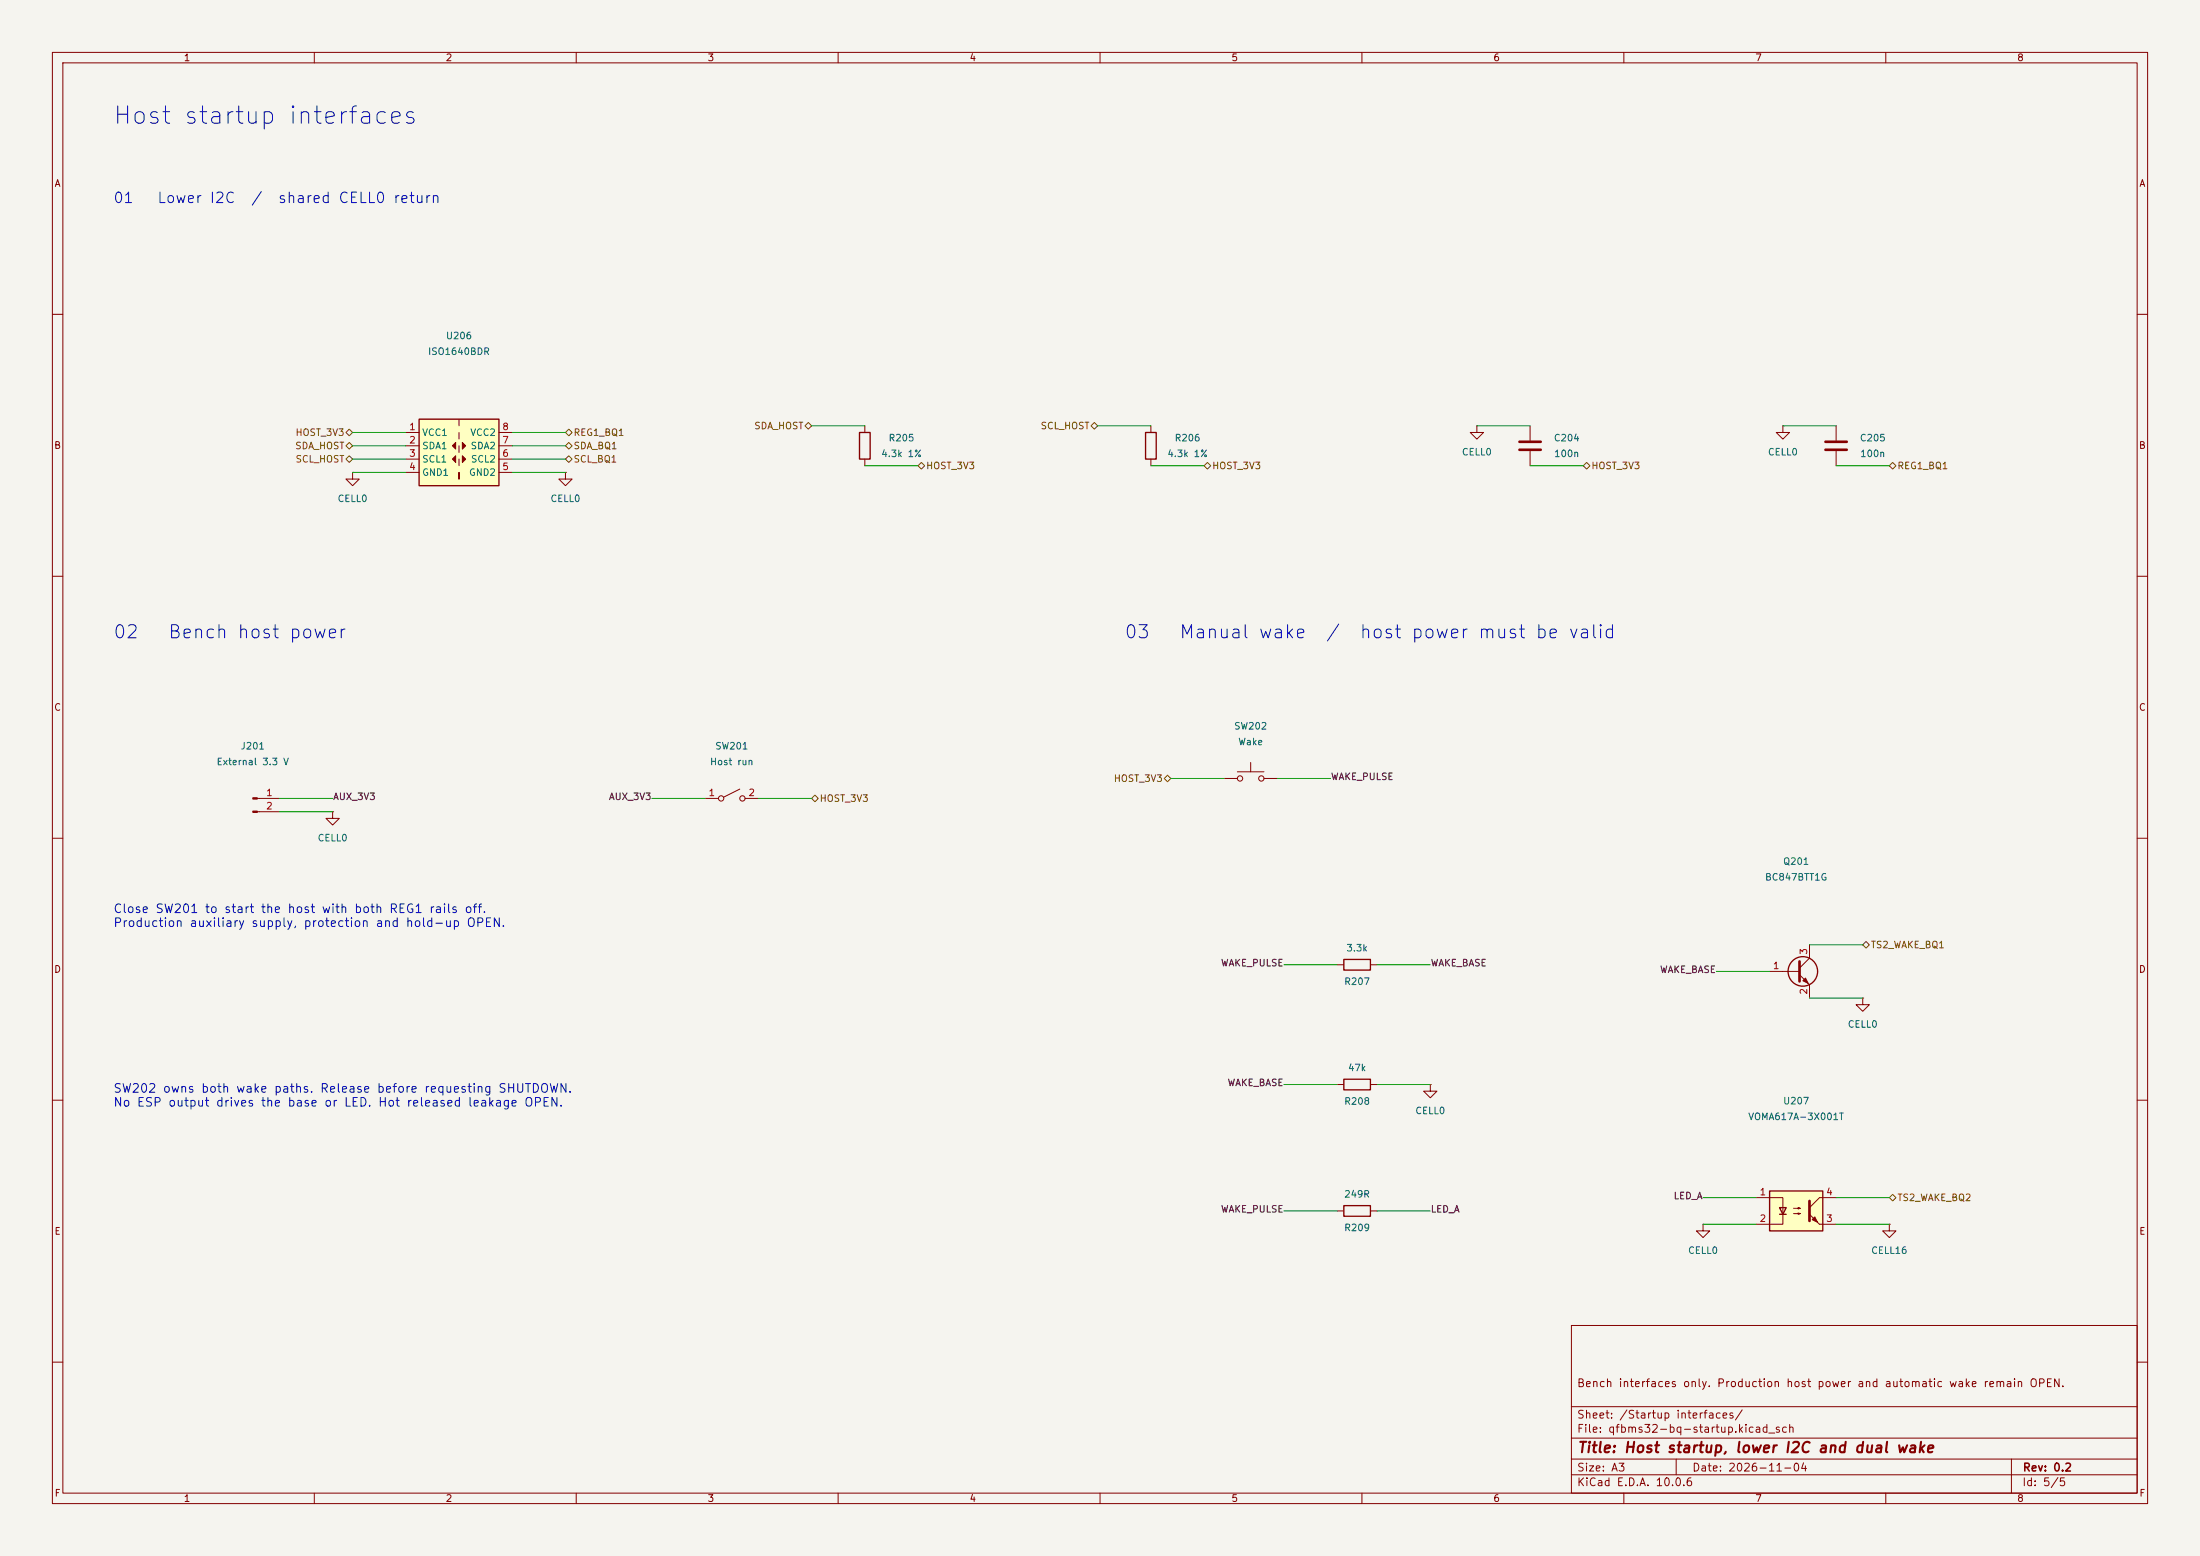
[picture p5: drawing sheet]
(kicad_sch
 (version 20260101)
 (generator "eeschema")
 (generator_version "10.0")
 (paper "A3")
 (title_block
  (title "Host startup, lower I2C and dual wake")
  (date "2026-11-04")
  (rev "0.2")
  (comment 1 "Bench interfaces only. Production host power and automatic wake remain OPEN."))
 (lib_symbols
  (symbol "qfbms:ISO1640_D8" (exclude_from_sim no) (in_bom yes) (on_board yes)
    (in_pos_files yes)
    (duplicate_pin_numbers_are_jumpers no)
    (property "Reference" "U" (at -6.35 6.35 0) (show_name no) (do_not_autoplace no) (effects (font (size 1.27 1.27))))
    (property "Value" "ISO1640" (at 3.81 6.35 0) (show_name no) (do_not_autoplace no) (effects (font (size 1.27 1.27))))
    (property "Footprint" "Package_SO:SOIC-8_3.9x4.9mm_P1.27mm" (at 0 -8.89 0) (show_name no) (do_not_autoplace no) (hide yes) (effects (font (size 1.27 1.27))))
    (property "Datasheet" "https://www.ti.com/lit/ds/symlink/iso1640.pdf" (at 0 1.27 0) (show_name no) (do_not_autoplace no) (hide yes) (effects (font (size 1.27 1.27))))
    (property "Description" "ISO1640 8-D pin map, bidirectional SDA and SCL, no enable pin. Orderable suffix is not selected." (at 0 0 0) (show_name no) (do_not_autoplace no) (hide yes) (effects (font (size 1.27 1.27))))
    (symbol "ISO1640_D8_0_1"
    (rectangle (start -7.62 5.08) (end 7.62 -7.62) (stroke (width 0.254) (type default)) (fill (type background)))
    (polyline (pts (xy -0.635 0.635) (xy -1.27 0) (xy -0.635 -0.635) (xy -0.635 0.635)) (stroke (width 0) (type default)) (fill (type outline)))
    (polyline (pts (xy 0 5.08) (xy 0 3.81)) (stroke (width 0) (type default)) (fill (type none)))
    (polyline (pts (xy 0 2.54) (xy 0 1.27)) (stroke (width 0) (type default)) (fill (type none)))
    (polyline (pts (xy 0 0) (xy 0 -1.27)) (stroke (width 0) (type default)) (fill (type none)))
    (polyline (pts (xy 0 -2.54) (xy 0 -3.81)) (stroke (width 0) (type default)) (fill (type none)))
    (rectangle (start 0 -5.08) (end 0 -6.35) (stroke (width 0) (type default)) (fill (type none)))
    (polyline (pts (xy 0.635 0.635) (xy 1.27 0) (xy 0.635 -0.635) (xy 0.635 0.635)) (stroke (width 0) (type default)) (fill (type outline)))
    (polyline (pts (xy 0.635 -1.905) (xy 1.27 -2.54) (xy 0.635 -3.175) (xy 0.635 -1.905)) (stroke (width 0) (type default)) (fill (type outline))))
    (symbol "ISO1640_D8_1_1"
    (polyline (pts (xy -0.635 -1.905) (xy -1.27 -2.54) (xy -0.635 -3.175) (xy -0.635 -1.905)) (stroke (width 0) (type default)) (fill (type outline)))
    (pin power_in line (at -10.16 2.54 0) (length 2.54) (name "VCC1" (effects (font (size 1.27 1.27)))) (number "1" (effects (font (size 1.27 1.27)))))
    (pin bidirectional line (at -10.16 0 0) (length 2.54) (name "SDA1" (effects (font (size 1.27 1.27)))) (number "2" (effects (font (size 1.27 1.27)))))
    (pin bidirectional line (at -10.16 -2.54 0) (length 2.54) (name "SCL1" (effects (font (size 1.27 1.27)))) (number "3" (effects (font (size 1.27 1.27)))))
    (pin power_in line (at -10.16 -5.08 0) (length 2.54) (name "GND1" (effects (font (size 1.27 1.27)))) (number "4" (effects (font (size 1.27 1.27)))))
    (pin power_in line (at 10.16 -5.08 180) (length 2.54) (name "GND2" (effects (font (size 1.27 1.27)))) (number "5" (effects (font (size 1.27 1.27)))))
    (pin bidirectional line (at 10.16 -2.54 180) (length 2.54) (name "SCL2" (effects (font (size 1.27 1.27)))) (number "6" (effects (font (size 1.27 1.27)))))
    (pin bidirectional line (at 10.16 0 180) (length 2.54) (name "SDA2" (effects (font (size 1.27 1.27)))) (number "7" (effects (font (size 1.27 1.27)))))
    (pin power_in line (at 10.16 2.54 180) (length 2.54) (name "VCC2" (effects (font (size 1.27 1.27)))) (number "8" (effects (font (size 1.27 1.27))))))
    (embedded_fonts no))
  (symbol "power:GND"
    (power global)
    (pin_numbers (hide yes))
    (pin_names
    (offset 0) (hide yes)) (exclude_from_sim no) (in_bom yes) (on_board yes)
    (in_pos_files yes)
    (duplicate_pin_numbers_are_jumpers no)
    (property "Reference" "#PWR" (at 0 -6.35 0) (show_name no) (do_not_autoplace no) (hide yes) (effects (font (size 1.27 1.27))))
    (property "Value" "GND" (at 0 -3.81 0) (show_name no) (do_not_autoplace no) (effects (font (size 1.27 1.27))))
    (property "Footprint" "" (at 0 0 0) (show_name no) (do_not_autoplace no) (hide yes) (effects (font (size 1.27 1.27))))
    (property "Datasheet" "" (at 0 0 0) (show_name no) (do_not_autoplace no) (hide yes) (effects (font (size 1.27 1.27))))
    (property "Description" "Power symbol creates a global label with name \"GND\" , ground" (at 0 0 0) (show_name no) (do_not_autoplace no) (hide yes) (effects (font (size 1.27 1.27))))
    (symbol "GND_0_1"
    (polyline (pts (xy 0 0) (xy 0 -1.27) (xy 1.27 -1.27) (xy 0 -2.54) (xy -1.27 -1.27) (xy 0 -1.27)) (stroke (width 0) (type default)) (fill (type none))))
    (symbol "GND_1_1"
    (pin power_in line (at 0 0 270) (length 0) (name "" (effects (font (size 1.27 1.27)))) (number "1" (effects (font (size 1.27 1.27))))))
    (embedded_fonts no))
  (symbol "Device:R"
    (pin_numbers (hide yes))
    (pin_names
    (offset 0)) (exclude_from_sim no) (in_bom yes) (on_board yes)
    (in_pos_files yes)
    (duplicate_pin_numbers_are_jumpers no)
    (property "Reference" "R" (at 2.032 0 90) (show_name no) (do_not_autoplace no) (effects (font (size 1.27 1.27))))
    (property "Value" "R" (at 0 0 90) (show_name no) (do_not_autoplace no) (effects (font (size 1.27 1.27))))
    (property "Footprint" "" (at -1.778 0 90) (show_name no) (do_not_autoplace no) (hide yes) (effects (font (size 1.27 1.27))))
    (property "Datasheet" "" (at 0 0 0) (show_name no) (do_not_autoplace no) (hide yes) (effects (font (size 1.27 1.27))))
    (property "Description" "Resistor" (at 0 0 0) (show_name no) (do_not_autoplace no) (hide yes) (effects (font (size 1.27 1.27))))
    (symbol "R_0_1"
    (rectangle (start -1.016 -2.54) (end 1.016 2.54) (stroke (width 0.254) (type default)) (fill (type none))))
    (symbol "R_1_1"
    (pin passive line (at 0 3.81 270) (length 1.27) (name "" (effects (font (size 1.27 1.27)))) (number "1" (effects (font (size 1.27 1.27)))))
    (pin passive line (at 0 -3.81 90) (length 1.27) (name "" (effects (font (size 1.27 1.27)))) (number "2" (effects (font (size 1.27 1.27))))))
    (embedded_fonts no))
  (symbol "Device:C"
    (pin_numbers (hide yes))
    (pin_names
    (offset 0.254)) (exclude_from_sim no) (in_bom yes) (on_board yes)
    (in_pos_files yes)
    (duplicate_pin_numbers_are_jumpers no)
    (property "Reference" "C" (at 0.635 2.54 0) (show_name no) (do_not_autoplace no) (effects (font (size 1.27 1.27)) (justify left)))
    (property "Value" "C" (at 0.635 -2.54 0) (show_name no) (do_not_autoplace no) (effects (font (size 1.27 1.27)) (justify left)))
    (property "Footprint" "" (at 0.9652 -3.81 0) (show_name no) (do_not_autoplace no) (hide yes) (effects (font (size 1.27 1.27))))
    (property "Datasheet" "" (at 0 0 0) (show_name no) (do_not_autoplace no) (hide yes) (effects (font (size 1.27 1.27))))
    (property "Description" "Unpolarized capacitor" (at 0 0 0) (show_name no) (do_not_autoplace no) (hide yes) (effects (font (size 1.27 1.27))))
    (symbol "C_0_1"
    (polyline (pts (xy -2.032 0.762) (xy 2.032 0.762)) (stroke (width 0.508) (type default)) (fill (type none)))
    (polyline (pts (xy -2.032 -0.762) (xy 2.032 -0.762)) (stroke (width 0.508) (type default)) (fill (type none))))
    (symbol "C_1_1"
    (pin passive line (at 0 3.81 270) (length 2.794) (name "" (effects (font (size 1.27 1.27)))) (number "1" (effects (font (size 1.27 1.27)))))
    (pin passive line (at 0 -3.81 90) (length 2.794) (name "" (effects (font (size 1.27 1.27)))) (number "2" (effects (font (size 1.27 1.27))))))
    (embedded_fonts no))
  (symbol "Connector:Conn_01x02_Pin"
    (pin_names
    (offset 1.016) (hide yes)) (exclude_from_sim no) (in_bom yes) (on_board yes)
    (in_pos_files yes)
    (duplicate_pin_numbers_are_jumpers no)
    (property "Reference" "J" (at 0 2.54 0) (show_name no) (do_not_autoplace no) (effects (font (size 1.27 1.27))))
    (property "Value" "Conn_01x02_Pin" (at 0 -5.08 0) (show_name no) (do_not_autoplace no) (effects (font (size 1.27 1.27))))
    (property "Footprint" "" (at 0 0 0) (show_name no) (do_not_autoplace no) (hide yes) (effects (font (size 1.27 1.27))))
    (property "Datasheet" "" (at 0 0 0) (show_name no) (do_not_autoplace no) (hide yes) (effects (font (size 1.27 1.27))))
    (property "Description" "Generic connector, single row, 01x02, script generated" (at 0 0 0) (show_name no) (do_not_autoplace no) (hide yes) (effects (font (size 1.27 1.27))))
    (property "ki_locked" "" (at 0 0 0) (show_name no) (do_not_autoplace no) (effects (font (size 1.27 1.27))))
    (symbol "Conn_01x02_Pin_1_1"
    (rectangle (start 0.8636 0.127) (end 0 -0.127) (stroke (width 0.1524) (type default)) (fill (type outline)))
    (rectangle (start 0.8636 -2.413) (end 0 -2.667) (stroke (width 0.1524) (type default)) (fill (type outline)))
    (polyline (pts (xy 1.27 0) (xy 0.8636 0)) (stroke (width 0.1524) (type default)) (fill (type none)))
    (polyline (pts (xy 1.27 -2.54) (xy 0.8636 -2.54)) (stroke (width 0.1524) (type default)) (fill (type none)))
    (pin passive line (at 5.08 0 180) (length 3.81) (name "Pin_1" (effects (font (size 1.27 1.27)))) (number "1" (effects (font (size 1.27 1.27)))))
    (pin passive line (at 5.08 -2.54 180) (length 3.81) (name "Pin_2" (effects (font (size 1.27 1.27)))) (number "2" (effects (font (size 1.27 1.27))))))
    (embedded_fonts no))
  (symbol "Switch:SW_SPST"
    (pin_names
    (offset 0) (hide yes)) (exclude_from_sim no) (in_bom yes) (on_board yes)
    (in_pos_files yes)
    (duplicate_pin_numbers_are_jumpers no)
    (property "Reference" "SW" (at 0 3.175 0) (show_name no) (do_not_autoplace no) (effects (font (size 1.27 1.27))))
    (property "Value" "SW_SPST" (at 0 -2.54 0) (show_name no) (do_not_autoplace no) (effects (font (size 1.27 1.27))))
    (property "Footprint" "" (at 0 0 0) (show_name no) (do_not_autoplace no) (hide yes) (effects (font (size 1.27 1.27))))
    (property "Datasheet" "" (at 0 0 0) (show_name no) (do_not_autoplace no) (hide yes) (effects (font (size 1.27 1.27))))
    (property "Description" "Single Pole Single Throw (SPST) switch" (at 0 0 0) (show_name no) (do_not_autoplace no) (hide yes) (effects (font (size 1.27 1.27))))
    (symbol "SW_SPST_0_0"
    (circle (center -2.032 0) (radius 0.508) (stroke (width 0) (type default)) (fill (type none)))
    (polyline (pts (xy -1.524 0.254) (xy 1.524 1.778)) (stroke (width 0) (type default)) (fill (type none)))
    (circle (center 2.032 0) (radius 0.508) (stroke (width 0) (type default)) (fill (type none))))
    (symbol "SW_SPST_1_1"
    (pin passive line (at -5.08 0 0) (length 2.54) (name "A" (effects (font (size 1.27 1.27)))) (number "1" (effects (font (size 1.27 1.27)))))
    (pin passive line (at 5.08 0 180) (length 2.54) (name "B" (effects (font (size 1.27 1.27)))) (number "2" (effects (font (size 1.27 1.27))))))
    (embedded_fonts no))
  (symbol "Switch:SW_Push"
    (pin_numbers (hide yes))
    (pin_names
    (offset 1.016) (hide yes)) (exclude_from_sim no) (in_bom yes) (on_board yes)
    (in_pos_files yes)
    (duplicate_pin_numbers_are_jumpers no)
    (property "Reference" "SW" (at 1.27 2.54 0) (show_name no) (do_not_autoplace no) (effects (font (size 1.27 1.27)) (justify left)))
    (property "Value" "SW_Push" (at 0 -1.524 0) (show_name no) (do_not_autoplace no) (effects (font (size 1.27 1.27))))
    (property "Footprint" "" (at 0 5.08 0) (show_name no) (do_not_autoplace no) (hide yes) (effects (font (size 1.27 1.27))))
    (property "Datasheet" "" (at 0 5.08 0) (show_name no) (do_not_autoplace no) (hide yes) (effects (font (size 1.27 1.27))))
    (property "Description" "Push button switch, generic, two pins" (at 0 0 0) (show_name no) (do_not_autoplace no) (hide yes) (effects (font (size 1.27 1.27))))
    (symbol "SW_Push_0_1"
    (circle (center -2.032 0) (radius 0.508) (stroke (width 0) (type default)) (fill (type none)))
    (polyline (pts (xy 0 1.27) (xy 0 3.048)) (stroke (width 0) (type default)) (fill (type none)))
    (circle (center 2.032 0) (radius 0.508) (stroke (width 0) (type default)) (fill (type none)))
    (polyline (pts (xy 2.54 1.27) (xy -2.54 1.27)) (stroke (width 0) (type default)) (fill (type none)))
    (pin passive line (at -5.08 0 0) (length 2.54) (name "1" (effects (font (size 1.27 1.27)))) (number "1" (effects (font (size 1.27 1.27)))))
    (pin passive line (at 5.08 0 180) (length 2.54) (name "2" (effects (font (size 1.27 1.27)))) (number "2" (effects (font (size 1.27 1.27))))))
    (embedded_fonts no))
  (symbol "Transistor_BJT:Q_NPN_BEC"
    (pin_names
    (offset 0) (hide yes)) (exclude_from_sim no) (in_bom yes) (on_board yes)
    (in_pos_files yes)
    (duplicate_pin_numbers_are_jumpers no)
    (property "Reference" "Q" (at 5.08 1.27 0) (show_name no) (do_not_autoplace no) (effects (font (size 1.27 1.27)) (justify left)))
    (property "Value" "Q_NPN_BEC" (at 5.08 -1.27 0) (show_name no) (do_not_autoplace no) (effects (font (size 1.27 1.27)) (justify left)))
    (property "Footprint" "" (at 5.08 2.54 0) (show_name no) (do_not_autoplace no) (hide yes) (effects (font (size 1.27 1.27))))
    (property "Datasheet" "" (at 0 0 0) (show_name no) (do_not_autoplace no) (hide yes) (effects (font (size 1.27 1.27))))
    (property "Description" "NPN transistor, base/emitter/collector" (at 0 0 0) (show_name no) (do_not_autoplace no) (hide yes) (effects (font (size 1.27 1.27))))
    (property "Sim.Device" "NPN" (at 0 0 0) (show_name no) (do_not_autoplace no) (hide yes) (effects (font (size 1.27 1.27))))
    (property "Sim.Pins" "1=B 2=E 3=C" (at 0 0 0) (show_name no) (do_not_autoplace no) (hide yes) (effects (font (size 1.27 1.27))))
    (symbol "Q_NPN_BEC_0_1"
    (polyline (pts (xy -2.54 0) (xy 0.635 0)) (stroke (width 0) (type default)) (fill (type none)))
    (polyline (pts (xy 0.635 1.905) (xy 0.635 -1.905)) (stroke (width 0.508) (type default)) (fill (type none)))
    (circle (center 1.27 0) (radius 2.8194) (stroke (width 0.254) (type default)) (fill (type none))))
    (symbol "Q_NPN_BEC_1_1"
    (polyline (pts (xy 0.635 0.635) (xy 2.54 2.54)) (stroke (width 0) (type default)) (fill (type none)))
    (polyline (pts (xy 0.635 -0.635) (xy 2.54 -2.54)) (stroke (width 0) (type default)) (fill (type none)))
    (polyline (pts (xy 1.27 -1.778) (xy 1.778 -1.27) (xy 2.286 -2.286) (xy 1.27 -1.778)) (stroke (width 0) (type default)) (fill (type outline)))
    (pin input line (at -5.08 0 0) (length 2.54) (name "B" (effects (font (size 1.27 1.27)))) (number "1" (effects (font (size 1.27 1.27)))))
    (pin passive line (at 2.54 -5.08 90) (length 2.54) (name "E" (effects (font (size 1.27 1.27)))) (number "2" (effects (font (size 1.27 1.27)))))
    (pin passive line (at 2.54 5.08 270) (length 2.54) (name "C" (effects (font (size 1.27 1.27)))) (number "3" (effects (font (size 1.27 1.27))))))
    (embedded_fonts no))
  (symbol "Isolator:PC817"
    (pin_names
    (offset 1.016)) (exclude_from_sim no) (in_bom yes) (on_board yes)
    (in_pos_files yes)
    (duplicate_pin_numbers_are_jumpers no)
    (property "Reference" "U" (at -5.08 5.08 0) (show_name no) (do_not_autoplace no) (effects (font (size 1.27 1.27)) (justify left)))
    (property "Value" "PC817" (at 0 5.08 0) (show_name no) (do_not_autoplace no) (effects (font (size 1.27 1.27)) (justify left)))
    (property "Footprint" "Package_DIP:DIP-4_W7.62mm" (at -5.08 -5.08 0) (show_name no) (do_not_autoplace no) (hide yes) (effects (font (size 1.27 1.27)
    (italic yes)) (justify left)))
    (property "Datasheet" "http://www.soselectronic.cz/a_info/resource/d/pc817.pdf" (at 0 0 0) (show_name no) (do_not_autoplace no) (hide yes) (effects (font (size 1.27 1.27)) (justify left)))
    (property "Description" "DC Optocoupler, Vce 35V, CTR 50-300%, DIP-4" (at 0 0 0) (show_name no) (do_not_autoplace no) (hide yes) (effects (font (size 1.27 1.27))))
    (symbol "PC817_0_1"
    (rectangle (start -5.08 3.81) (end 5.08 -3.81) (stroke (width 0.254) (type default)) (fill (type background)))
    (polyline (pts (xy -5.08 2.54) (xy -2.54 2.54) (xy -2.54 -0.635)) (stroke (width 0) (type default)) (fill (type none)))
    (polyline (pts (xy -3.175 -0.635) (xy -1.905 -0.635)) (stroke (width 0.254) (type default)) (fill (type none)))
    (polyline (pts (xy -2.54 -0.635) (xy -2.54 -2.54) (xy -5.08 -2.54)) (stroke (width 0) (type default)) (fill (type none)))
    (polyline (pts (xy -2.54 -0.635) (xy -3.175 0.635) (xy -1.905 0.635) (xy -2.54 -0.635)) (stroke (width 0.254) (type default)) (fill (type none)))
    (polyline (pts (xy -0.508 0.508) (xy 0.762 0.508) (xy 0.381 0.381) (xy 0.381 0.635) (xy 0.762 0.508)) (stroke (width 0) (type default)) (fill (type none)))
    (polyline (pts (xy -0.508 -0.508) (xy 0.762 -0.508) (xy 0.381 -0.635) (xy 0.381 -0.381) (xy 0.762 -0.508)) (stroke (width 0) (type default)) (fill (type none)))
    (polyline (pts (xy 2.54 1.905) (xy 2.54 -1.905)) (stroke (width 0.508) (type default)) (fill (type none)))
    (polyline (pts (xy 2.54 0.635) (xy 4.445 2.54)) (stroke (width 0) (type default)) (fill (type none)))
    (polyline (pts (xy 3.048 -1.651) (xy 3.556 -1.143) (xy 4.064 -2.159) (xy 3.048 -1.651)) (stroke (width 0) (type default)) (fill (type outline)))
    (polyline (pts (xy 4.445 2.54) (xy 5.08 2.54)) (stroke (width 0) (type default)) (fill (type none)))
    (polyline (pts (xy 4.445 -2.54) (xy 2.54 -0.635)) (stroke (width 0) (type default)) (fill (type outline)))
    (polyline (pts (xy 4.445 -2.54) (xy 5.08 -2.54)) (stroke (width 0) (type default)) (fill (type none))))
    (symbol "PC817_1_1"
    (pin passive line (at -7.62 2.54 0) (length 2.54) (name "" (effects (font (size 1.27 1.27)))) (number "1" (effects (font (size 1.27 1.27)))))
    (pin passive line (at -7.62 -2.54 0) (length 2.54) (name "" (effects (font (size 1.27 1.27)))) (number "2" (effects (font (size 1.27 1.27)))))
    (pin passive line (at 7.62 -2.54 180) (length 2.54) (name "" (effects (font (size 1.27 1.27)))) (number "3" (effects (font (size 1.27 1.27)))))
    (pin passive line (at 7.62 2.54 180) (length 2.54) (name "" (effects (font (size 1.27 1.27)))) (number "4" (effects (font (size 1.27 1.27))))))
    (embedded_fonts no)))
 (wire
  (pts (xy 77.47 82.55) (xy 67.31 82.55))
  (stroke (width 0) (type default)))
 (wire
  (pts (xy 77.47 85.09) (xy 67.31 85.09))
  (stroke (width 0) (type default)))
 (wire
  (pts (xy 77.47 87.63) (xy 67.31 87.63))
  (stroke (width 0) (type default)))
 (wire
  (pts (xy 77.47 90.17) (xy 67.31 90.17))
  (stroke (width 0) (type default)))
 (wire
  (pts (xy 97.79 90.17) (xy 107.95 90.17))
  (stroke (width 0) (type default)))
 (wire
  (pts (xy 97.79 87.63) (xy 107.95 87.63))
  (stroke (width 0) (type default)))
 (wire
  (pts (xy 97.79 85.09) (xy 107.95 85.09))
  (stroke (width 0) (type default)))
 (wire
  (pts (xy 97.79 82.55) (xy 107.95 82.55))
  (stroke (width 0) (type default)))
 (wire
  (pts (xy 165.1 81.28) (xy 154.94 81.28))
  (stroke (width 0) (type default)))
 (wire
  (pts (xy 165.1 88.9) (xy 175.26 88.9))
  (stroke (width 0) (type default)))
 (wire
  (pts (xy 219.71 81.28) (xy 209.55 81.28))
  (stroke (width 0) (type default)))
 (wire
  (pts (xy 219.71 88.9) (xy 229.87 88.9))
  (stroke (width 0) (type default)))
 (wire
  (pts (xy 292.1 81.28) (xy 281.94 81.28))
  (stroke (width 0) (type default)))
 (wire
  (pts (xy 292.1 88.9) (xy 302.26 88.9))
  (stroke (width 0) (type default)))
 (wire
  (pts (xy 350.52 81.28) (xy 340.36 81.28))
  (stroke (width 0) (type default)))
 (wire
  (pts (xy 350.52 88.9) (xy 360.68 88.9))
  (stroke (width 0) (type default)))
 (wire
  (pts (xy 53.34 152.4) (xy 63.5 152.4))
  (stroke (width 0) (type default)))
 (wire
  (pts (xy 53.34 154.94) (xy 63.5 154.94))
  (stroke (width 0) (type default)))
 (wire
  (pts (xy 134.62 152.4) (xy 124.46 152.4))
  (stroke (width 0) (type default)))
 (wire
  (pts (xy 144.78 152.4) (xy 154.94 152.4))
  (stroke (width 0) (type default)))
 (wire
  (pts (xy 233.68 148.59) (xy 223.52 148.59))
  (stroke (width 0) (type default)))
 (wire
  (pts (xy 243.84 148.59) (xy 254.0 148.59))
  (stroke (width 0) (type default)))
 (wire
  (pts (xy 255.27 184.15) (xy 245.11 184.15))
  (stroke (width 0) (type default)))
 (wire
  (pts (xy 262.89 184.15) (xy 273.05 184.15))
  (stroke (width 0) (type default)))
 (wire
  (pts (xy 255.27 207.01) (xy 245.11 207.01))
  (stroke (width 0) (type default)))
 (wire
  (pts (xy 262.89 207.01) (xy 273.05 207.01))
  (stroke (width 0) (type default)))
 (wire
  (pts (xy 337.82 185.42) (xy 327.66 185.42))
  (stroke (width 0) (type default)))
 (wire
  (pts (xy 345.44 190.5) (xy 355.6 190.5))
  (stroke (width 0) (type default)))
 (wire
  (pts (xy 345.44 180.34) (xy 355.6 180.34))
  (stroke (width 0) (type default)))
 (wire
  (pts (xy 255.27 231.14) (xy 245.11 231.14))
  (stroke (width 0) (type default)))
 (wire
  (pts (xy 262.89 231.14) (xy 273.05 231.14))
  (stroke (width 0) (type default)))
 (wire
  (pts (xy 335.28 228.6) (xy 325.12 228.6))
  (stroke (width 0) (type default)))
 (wire
  (pts (xy 335.28 233.68) (xy 325.12 233.68))
  (stroke (width 0) (type default)))
 (wire
  (pts (xy 350.52 233.68) (xy 360.68 233.68))
  (stroke (width 0) (type default)))
 (wire
  (pts (xy 350.52 228.6) (xy 360.68 228.6))
  (stroke (width 0) (type default)))
 (text "Host startup interfaces"
  (at 21.59 20.32 0)
  (effects (font (size 3.3 3.3)) (justify left top)))
 (text "01   Lower I2C  /  shared CELL0 return"
  (at 21.59 36.83 0)
  (effects (font (size 2 2)) (justify left top)))
 (symbol
  (lib_id "qfbms:ISO1640_D8")
  (at 87.63 85.09 0)
  (unit 1)
  (body_style 1)
  (exclude_from_sim no)
  (in_bom yes)
  (on_board yes)
  (in_pos_files yes)
  (dnp no)
  (property "Reference" "U206" (at 87.63 64.09 0) (effects (font (size 1.27 1.27))))
  (property "Value" "ISO1640BDR" (at 87.63 67.09 0) (effects (font (size 1.27 1.27))))
  (property "Footprint" "Package_SO:SOIC-8_3.9x4.9mm_P1.27mm" (at 87.63 85.09 0) (hide yes) (effects (font (size 1.27 1.27))))
  (property "Datasheet" "~" (at 87.63 85.09 0) (hide yes) (effects (font (size 1.27 1.27)))) (pin "1")
  (pin "2")
  (pin "3")
  (pin "4")
  (pin "5")
  (pin "6")
  (pin "7")
  (pin "8"))
 (hierarchical_label "HOST_3V3"
  (shape bidirectional)
  (at 67.31 82.55 180)
  (effects (font (size 1.27 1.27)) (justify right)))
 (hierarchical_label "SDA_HOST"
  (shape bidirectional)
  (at 67.31 85.09 180)
  (effects (font (size 1.27 1.27)) (justify right)))
 (hierarchical_label "SCL_HOST"
  (shape bidirectional)
  (at 67.31 87.63 180)
  (effects (font (size 1.27 1.27)) (justify right)))
 (symbol
  (lib_id "power:GND")
  (at 67.31 90.17 0)
  (unit 1)
  (body_style 1)
  (exclude_from_sim no)
  (in_bom no)
  (on_board no)
  (in_pos_files no)
  (dnp no)
  (property "Reference" "#PWR0601" (at 71.31 91.67 0) (effects (font (size 1.27 1.27)) (hide yes)))
  (property "Value" "CELL0" (at 67.31 95.17 0) (effects (font (size 1.27 1.27))))
  (property "Footprint" "" (at 67.31 90.17 0) (hide yes) (effects (font (size 1.27 1.27))))
  (property "Datasheet" "~" (at 67.31 90.17 0) (hide yes) (effects (font (size 1.27 1.27)))) (pin "1"))
 (symbol
  (lib_id "power:GND")
  (at 107.95 90.17 0)
  (unit 1)
  (body_style 1)
  (exclude_from_sim no)
  (in_bom no)
  (on_board no)
  (in_pos_files no)
  (dnp no)
  (property "Reference" "#PWR0602" (at 111.95 91.67 0) (effects (font (size 1.27 1.27)) (hide yes)))
  (property "Value" "CELL0" (at 107.95 95.17 0) (effects (font (size 1.27 1.27))))
  (property "Footprint" "" (at 107.95 90.17 0) (hide yes) (effects (font (size 1.27 1.27))))
  (property "Datasheet" "~" (at 107.95 90.17 0) (hide yes) (effects (font (size 1.27 1.27)))) (pin "1"))
 (hierarchical_label "SCL_BQ1"
  (shape bidirectional)
  (at 107.95 87.63 0)
  (effects (font (size 1.27 1.27)) (justify left)))
 (hierarchical_label "SDA_BQ1"
  (shape bidirectional)
  (at 107.95 85.09 0)
  (effects (font (size 1.27 1.27)) (justify left)))
 (hierarchical_label "REG1_BQ1"
  (shape bidirectional)
  (at 107.95 82.55 0)
  (effects (font (size 1.27 1.27)) (justify left)))
 (symbol
  (lib_id "Device:R")
  (at 165.1 85.09 0)
  (unit 1)
  (body_style 1)
  (exclude_from_sim no)
  (in_bom yes)
  (on_board yes)
  (in_pos_files yes)
  (dnp no)
  (property "Reference" "R205" (at 172.1 83.59 0) (effects (font (size 1.27 1.27))))
  (property "Value" "4.3k 1%" (at 172.1 86.59 0) (effects (font (size 1.27 1.27))))
  (property "Footprint" "Resistor_SMD:R_0603_1608Metric" (at 165.1 85.09 0) (hide yes) (effects (font (size 1.27 1.27))))
  (property "Datasheet" "~" (at 165.1 85.09 0) (hide yes) (effects (font (size 1.27 1.27)))) (pin "1")
  (pin "2"))
 (hierarchical_label "SDA_HOST"
  (shape bidirectional)
  (at 154.94 81.28 180)
  (effects (font (size 1.27 1.27)) (justify right)))
 (hierarchical_label "HOST_3V3"
  (shape bidirectional)
  (at 175.26 88.9 0)
  (effects (font (size 1.27 1.27)) (justify left)))
 (symbol
  (lib_id "Device:R")
  (at 219.71 85.09 0)
  (unit 1)
  (body_style 1)
  (exclude_from_sim no)
  (in_bom yes)
  (on_board yes)
  (in_pos_files yes)
  (dnp no)
  (property "Reference" "R206" (at 226.71 83.59 0) (effects (font (size 1.27 1.27))))
  (property "Value" "4.3k 1%" (at 226.71 86.59 0) (effects (font (size 1.27 1.27))))
  (property "Footprint" "Resistor_SMD:R_0603_1608Metric" (at 219.71 85.09 0) (hide yes) (effects (font (size 1.27 1.27))))
  (property "Datasheet" "~" (at 219.71 85.09 0) (hide yes) (effects (font (size 1.27 1.27)))) (pin "1")
  (pin "2"))
 (hierarchical_label "SCL_HOST"
  (shape bidirectional)
  (at 209.55 81.28 180)
  (effects (font (size 1.27 1.27)) (justify right)))
 (hierarchical_label "HOST_3V3"
  (shape bidirectional)
  (at 229.87 88.9 0)
  (effects (font (size 1.27 1.27)) (justify left)))
 (symbol
  (lib_id "Device:C")
  (at 292.1 85.09 0)
  (unit 1)
  (body_style 1)
  (exclude_from_sim no)
  (in_bom yes)
  (on_board yes)
  (in_pos_files yes)
  (dnp no)
  (property "Reference" "C204" (at 299.1 83.59 0) (effects (font (size 1.27 1.27))))
  (property "Value" "100n" (at 299.1 86.59 0) (effects (font (size 1.27 1.27))))
  (property "Footprint" "Capacitor_SMD:C_0603_1608Metric" (at 292.1 85.09 0) (hide yes) (effects (font (size 1.27 1.27))))
  (property "Datasheet" "~" (at 292.1 85.09 0) (hide yes) (effects (font (size 1.27 1.27)))) (pin "1")
  (pin "2"))
 (symbol
  (lib_id "power:GND")
  (at 281.94 81.28 0)
  (unit 1)
  (body_style 1)
  (exclude_from_sim no)
  (in_bom no)
  (on_board no)
  (in_pos_files no)
  (dnp no)
  (property "Reference" "#PWR0603" (at 285.94 82.78 0) (effects (font (size 1.27 1.27)) (hide yes)))
  (property "Value" "CELL0" (at 281.94 86.28 0) (effects (font (size 1.27 1.27))))
  (property "Footprint" "" (at 281.94 81.28 0) (hide yes) (effects (font (size 1.27 1.27))))
  (property "Datasheet" "~" (at 281.94 81.28 0) (hide yes) (effects (font (size 1.27 1.27)))) (pin "1"))
 (hierarchical_label "HOST_3V3"
  (shape bidirectional)
  (at 302.26 88.9 0)
  (effects (font (size 1.27 1.27)) (justify left)))
 (symbol
  (lib_id "Device:C")
  (at 350.52 85.09 0)
  (unit 1)
  (body_style 1)
  (exclude_from_sim no)
  (in_bom yes)
  (on_board yes)
  (in_pos_files yes)
  (dnp no)
  (property "Reference" "C205" (at 357.52 83.59 0) (effects (font (size 1.27 1.27))))
  (property "Value" "100n" (at 357.52 86.59 0) (effects (font (size 1.27 1.27))))
  (property "Footprint" "Capacitor_SMD:C_0603_1608Metric" (at 350.52 85.09 0) (hide yes) (effects (font (size 1.27 1.27))))
  (property "Datasheet" "~" (at 350.52 85.09 0) (hide yes) (effects (font (size 1.27 1.27)))) (pin "1")
  (pin "2"))
 (symbol
  (lib_id "power:GND")
  (at 340.36 81.28 0)
  (unit 1)
  (body_style 1)
  (exclude_from_sim no)
  (in_bom no)
  (on_board no)
  (in_pos_files no)
  (dnp no)
  (property "Reference" "#PWR0604" (at 344.36 82.78 0) (effects (font (size 1.27 1.27)) (hide yes)))
  (property "Value" "CELL0" (at 340.36 86.28 0) (effects (font (size 1.27 1.27))))
  (property "Footprint" "" (at 340.36 81.28 0) (hide yes) (effects (font (size 1.27 1.27))))
  (property "Datasheet" "~" (at 340.36 81.28 0) (hide yes) (effects (font (size 1.27 1.27)))) (pin "1"))
 (hierarchical_label "REG1_BQ1"
  (shape bidirectional)
  (at 360.68 88.9 0)
  (effects (font (size 1.27 1.27)) (justify left)))
 (text "02   Bench host power"
  (at 21.59 119.38 0)
  (effects (font (size 2.5 2.5)) (justify left top)))
 (symbol
  (lib_id "Connector:Conn_01x02_Pin")
  (at 48.26 152.4 0)
  (unit 1)
  (body_style 1)
  (exclude_from_sim no)
  (in_bom yes)
  (on_board yes)
  (in_pos_files yes)
  (dnp no)
  (property "Reference" "J201" (at 48.26 142.4 0) (effects (font (size 1.27 1.27))))
  (property "Value" "External 3.3 V" (at 48.26 145.4 0) (effects (font (size 1.27 1.27))))
  (property "Footprint" "" (at 48.26 152.4 0) (hide yes) (effects (font (size 1.27 1.27))))
  (property "Datasheet" "~" (at 48.26 152.4 0) (hide yes) (effects (font (size 1.27 1.27)))) (pin "1")
  (pin "2"))
 (label "AUX_3V3"
  (at 63.5 152.4 0)
  (fields_autoplaced yes)
  (effects (font (size 1.27 1.27)) (justify left)))
 (symbol
  (lib_id "power:GND")
  (at 63.5 154.94 0)
  (unit 1)
  (body_style 1)
  (exclude_from_sim no)
  (in_bom no)
  (on_board no)
  (in_pos_files no)
  (dnp no)
  (property "Reference" "#PWR0605" (at 67.5 156.44 0) (effects (font (size 1.27 1.27)) (hide yes)))
  (property "Value" "CELL0" (at 63.5 159.94 0) (effects (font (size 1.27 1.27))))
  (property "Footprint" "" (at 63.5 154.94 0) (hide yes) (effects (font (size 1.27 1.27))))
  (property "Datasheet" "~" (at 63.5 154.94 0) (hide yes) (effects (font (size 1.27 1.27)))) (pin "1"))
 (symbol
  (lib_id "Switch:SW_SPST")
  (at 139.7 152.4 0)
  (unit 1)
  (body_style 1)
  (exclude_from_sim no)
  (in_bom yes)
  (on_board yes)
  (in_pos_files yes)
  (dnp no)
  (property "Reference" "SW201" (at 139.7 142.4 0) (effects (font (size 1.27 1.27))))
  (property "Value" "Host run" (at 139.7 145.4 0) (effects (font (size 1.27 1.27))))
  (property "Footprint" "" (at 139.7 152.4 0) (hide yes) (effects (font (size 1.27 1.27))))
  (property "Datasheet" "~" (at 139.7 152.4 0) (hide yes) (effects (font (size 1.27 1.27)))) (pin "1")
  (pin "2"))
 (label "AUX_3V3"
  (at 124.46 152.4 180)
  (fields_autoplaced yes)
  (effects (font (size 1.27 1.27)) (justify right)))
 (hierarchical_label "HOST_3V3"
  (shape bidirectional)
  (at 154.94 152.4 0)
  (effects (font (size 1.27 1.27)) (justify left)))
 (text "Close SW201 to start the host with both REG1 rails off.\nProduction auxiliary supply, protection and hold-up OPEN."
  (at 21.59 172.72 0)
  (effects (font (size 1.65 1.65)) (justify left top)))
 (text "03   Manual wake  /  host power must be valid"
  (at 214.63 119.38 0)
  (effects (font (size 2.5 2.5)) (justify left top)))
 (symbol
  (lib_id "Switch:SW_Push")
  (at 238.76 148.59 0)
  (unit 1)
  (body_style 1)
  (exclude_from_sim no)
  (in_bom yes)
  (on_board yes)
  (in_pos_files yes)
  (dnp no)
  (property "Reference" "SW202" (at 238.76 138.59 0) (effects (font (size 1.27 1.27))))
  (property "Value" "Wake" (at 238.76 141.59 0) (effects (font (size 1.27 1.27))))
  (property "Footprint" "" (at 238.76 148.59 0) (hide yes) (effects (font (size 1.27 1.27))))
  (property "Datasheet" "~" (at 238.76 148.59 0) (hide yes) (effects (font (size 1.27 1.27)))) (pin "1")
  (pin "2"))
 (hierarchical_label "HOST_3V3"
  (shape bidirectional)
  (at 223.52 148.59 180)
  (effects (font (size 1.27 1.27)) (justify right)))
 (label "WAKE_PULSE"
  (at 254.0 148.59 0)
  (fields_autoplaced yes)
  (effects (font (size 1.27 1.27)) (justify left)))
 (symbol
  (lib_id "Device:R")
  (at 259.08 184.15 90)
  (unit 1)
  (body_style 1)
  (exclude_from_sim no)
  (in_bom yes)
  (on_board yes)
  (in_pos_files yes)
  (dnp no)
  (property "Reference" "R207" (at 259.08 187.35 90) (effects (font (size 1.27 1.27))))
  (property "Value" "3.3k" (at 259.08 180.95000000000002 90) (effects (font (size 1.27 1.27))))
  (property "Footprint" "Resistor_SMD:R_0603_1608Metric" (at 259.08 184.15 0) (hide yes) (effects (font (size 1.27 1.27))))
  (property "Datasheet" "~" (at 259.08 184.15 0) (hide yes) (effects (font (size 1.27 1.27)))) (pin "1")
  (pin "2"))
 (label "WAKE_PULSE"
  (at 245.11 184.15 180)
  (fields_autoplaced yes)
  (effects (font (size 1.27 1.27)) (justify right)))
 (label "WAKE_BASE"
  (at 273.05 184.15 0)
  (fields_autoplaced yes)
  (effects (font (size 1.27 1.27)) (justify left)))
 (symbol
  (lib_id "Device:R")
  (at 259.08 207.01 90)
  (unit 1)
  (body_style 1)
  (exclude_from_sim no)
  (in_bom yes)
  (on_board yes)
  (in_pos_files yes)
  (dnp no)
  (property "Reference" "R208" (at 259.08 210.20999999999998 90) (effects (font (size 1.27 1.27))))
  (property "Value" "47k" (at 259.08 203.81 90) (effects (font (size 1.27 1.27))))
  (property "Footprint" "Resistor_SMD:R_0603_1608Metric" (at 259.08 207.01 0) (hide yes) (effects (font (size 1.27 1.27))))
  (property "Datasheet" "~" (at 259.08 207.01 0) (hide yes) (effects (font (size 1.27 1.27)))) (pin "1")
  (pin "2"))
 (label "WAKE_BASE"
  (at 245.11 207.01 180)
  (fields_autoplaced yes)
  (effects (font (size 1.27 1.27)) (justify right)))
 (symbol
  (lib_id "power:GND")
  (at 273.05 207.01 0)
  (unit 1)
  (body_style 1)
  (exclude_from_sim no)
  (in_bom no)
  (on_board no)
  (in_pos_files no)
  (dnp no)
  (property "Reference" "#PWR0606" (at 277.05 208.51 0) (effects (font (size 1.27 1.27)) (hide yes)))
  (property "Value" "CELL0" (at 273.05 212.01 0) (effects (font (size 1.27 1.27))))
  (property "Footprint" "" (at 273.05 207.01 0) (hide yes) (effects (font (size 1.27 1.27))))
  (property "Datasheet" "~" (at 273.05 207.01 0) (hide yes) (effects (font (size 1.27 1.27)))) (pin "1"))
 (symbol
  (lib_id "Transistor_BJT:Q_NPN_BEC")
  (at 342.9 185.42 0)
  (unit 1)
  (body_style 1)
  (exclude_from_sim no)
  (in_bom yes)
  (on_board yes)
  (in_pos_files yes)
  (dnp no)
  (property "Reference" "Q201" (at 342.9 164.42 0) (effects (font (size 1.27 1.27))))
  (property "Value" "BC847BTT1G" (at 342.9 167.42 0) (effects (font (size 1.27 1.27))))
  (property "Footprint" "" (at 342.9 185.42 0) (hide yes) (effects (font (size 1.27 1.27))))
  (property "Datasheet" "~" (at 342.9 185.42 0) (hide yes) (effects (font (size 1.27 1.27)))) (pin "1")
  (pin "2")
  (pin "3"))
 (label "WAKE_BASE"
  (at 327.66 185.42 180)
  (fields_autoplaced yes)
  (effects (font (size 1.27 1.27)) (justify right)))
 (symbol
  (lib_id "power:GND")
  (at 355.6 190.5 0)
  (unit 1)
  (body_style 1)
  (exclude_from_sim no)
  (in_bom no)
  (on_board no)
  (in_pos_files no)
  (dnp no)
  (property "Reference" "#PWR0607" (at 359.6 192.0 0) (effects (font (size 1.27 1.27)) (hide yes)))
  (property "Value" "CELL0" (at 355.6 195.5 0) (effects (font (size 1.27 1.27))))
  (property "Footprint" "" (at 355.6 190.5 0) (hide yes) (effects (font (size 1.27 1.27))))
  (property "Datasheet" "~" (at 355.6 190.5 0) (hide yes) (effects (font (size 1.27 1.27)))) (pin "1"))
 (hierarchical_label "TS2_WAKE_BQ1"
  (shape bidirectional)
  (at 355.6 180.34 0)
  (effects (font (size 1.27 1.27)) (justify left)))
 (symbol
  (lib_id "Device:R")
  (at 259.08 231.14 90)
  (unit 1)
  (body_style 1)
  (exclude_from_sim no)
  (in_bom yes)
  (on_board yes)
  (in_pos_files yes)
  (dnp no)
  (property "Reference" "R209" (at 259.08 234.33999999999997 90) (effects (font (size 1.27 1.27))))
  (property "Value" "249R" (at 259.08 227.94 90) (effects (font (size 1.27 1.27))))
  (property "Footprint" "Resistor_SMD:R_0603_1608Metric" (at 259.08 231.14 0) (hide yes) (effects (font (size 1.27 1.27))))
  (property "Datasheet" "~" (at 259.08 231.14 0) (hide yes) (effects (font (size 1.27 1.27)))) (pin "1")
  (pin "2"))
 (label "WAKE_PULSE"
  (at 245.11 231.14 180)
  (fields_autoplaced yes)
  (effects (font (size 1.27 1.27)) (justify right)))
 (label "LED_A"
  (at 273.05 231.14 0)
  (fields_autoplaced yes)
  (effects (font (size 1.27 1.27)) (justify left)))
 (symbol
  (lib_id "Isolator:PC817")
  (at 342.9 231.14 0)
  (unit 1)
  (body_style 1)
  (exclude_from_sim no)
  (in_bom yes)
  (on_board yes)
  (in_pos_files yes)
  (dnp no)
  (property "Reference" "U207" (at 342.9 210.14 0) (effects (font (size 1.27 1.27))))
  (property "Value" "VOMA617A-3X001T" (at 342.9 213.14 0) (effects (font (size 1.27 1.27))))
  (property "Footprint" "" (at 342.9 231.14 0) (hide yes) (effects (font (size 1.27 1.27))))
  (property "Datasheet" "~" (at 342.9 231.14 0) (hide yes) (effects (font (size 1.27 1.27)))) (pin "1")
  (pin "2")
  (pin "3")
  (pin "4"))
 (label "LED_A"
  (at 325.12 228.6 180)
  (fields_autoplaced yes)
  (effects (font (size 1.27 1.27)) (justify right)))
 (symbol
  (lib_id "power:GND")
  (at 325.12 233.68 0)
  (unit 1)
  (body_style 1)
  (exclude_from_sim no)
  (in_bom no)
  (on_board no)
  (in_pos_files no)
  (dnp no)
  (property "Reference" "#PWR0608" (at 329.12 235.18 0) (effects (font (size 1.27 1.27)) (hide yes)))
  (property "Value" "CELL0" (at 325.12 238.68 0) (effects (font (size 1.27 1.27))))
  (property "Footprint" "" (at 325.12 233.68 0) (hide yes) (effects (font (size 1.27 1.27))))
  (property "Datasheet" "~" (at 325.12 233.68 0) (hide yes) (effects (font (size 1.27 1.27)))) (pin "1"))
 (symbol
  (lib_id "power:GND")
  (at 360.68 233.68 0)
  (unit 1)
  (body_style 1)
  (exclude_from_sim no)
  (in_bom no)
  (on_board no)
  (in_pos_files no)
  (dnp no)
  (property "Reference" "#PWR0609" (at 364.68 235.18 0) (effects (font (size 1.27 1.27)) (hide yes)))
  (property "Value" "CELL16" (at 360.68 238.68 0) (effects (font (size 1.27 1.27))))
  (property "Footprint" "" (at 360.68 233.68 0) (hide yes) (effects (font (size 1.27 1.27))))
  (property "Datasheet" "~" (at 360.68 233.68 0) (hide yes) (effects (font (size 1.27 1.27)))) (pin "1"))
 (hierarchical_label "TS2_WAKE_BQ2"
  (shape bidirectional)
  (at 360.68 228.6 0)
  (effects (font (size 1.27 1.27)) (justify left)))
 (text "SW202 owns both wake paths. Release before requesting SHUTDOWN.\nNo ESP output drives the base or LED. Hot released leakage OPEN."
  (at 21.59 207.01 0)
  (effects (font (size 1.65 1.65)) (justify left top)))
 (sheet_instances
  (path ""
   (page "5")))
 (embedded_fonts no))
